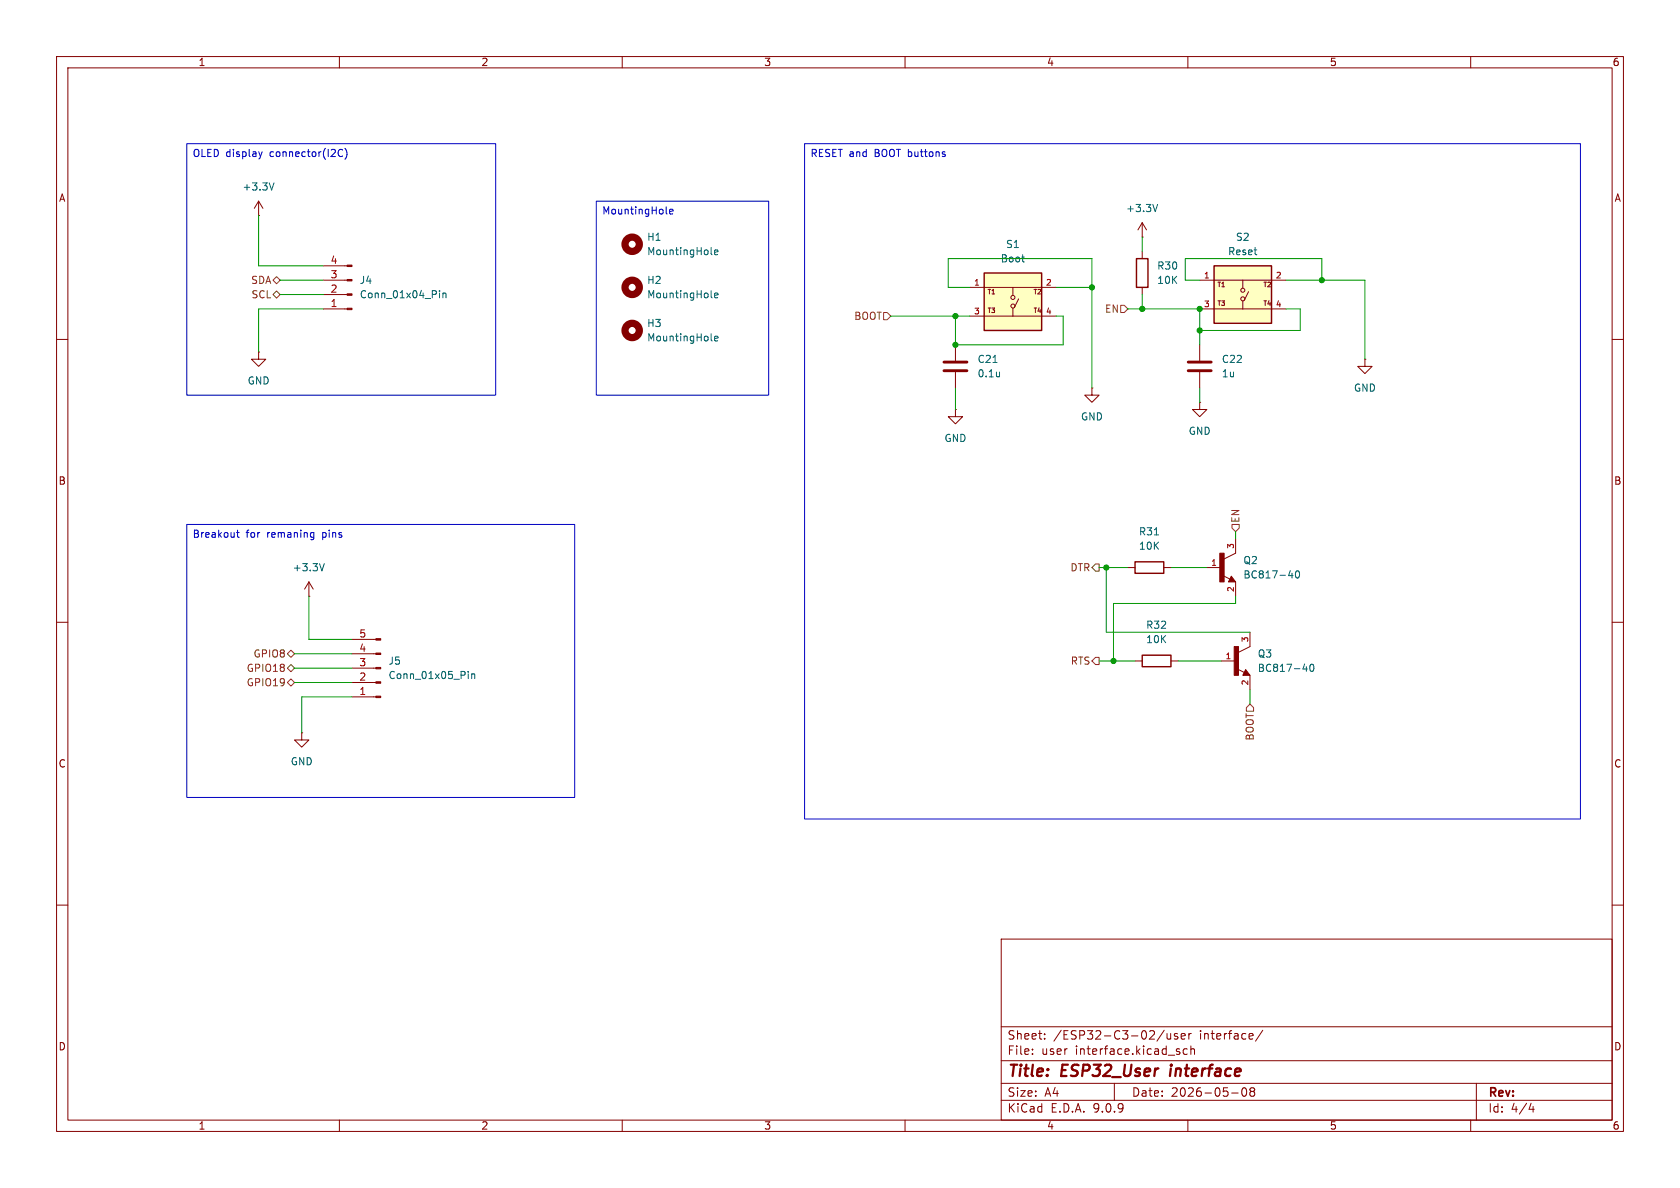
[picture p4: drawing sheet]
<svg xmlns="http://www.w3.org/2000/svg" width="297mm" height="210mm" viewBox="0 0 297 210" stroke-linecap="round" stroke-linejoin="round" font-family="sans-serif">
<g fill="none" stroke="#840000" stroke-width=".18">
<path d="M10 10h277v190h-277zM12 12h273v186h-273zM60 10v2M110 10v2M160 10v2M210 10v2M260 10v2M45.7 38.1h.1M45.7 35.6l-.7 1.2M45.7 35.6l.8 1.2M45.7 35.6v2.5M10 60h2"/>
<path d="M45.7 62.2v1.3h1.3l-1.3 1.3-1.3-1.3h1.3M45.7 62.2h.1M168.9 72.4v1.3h1.3l-1.3 1.2-1.3-1.2h1.3M168.9 72.4h.1M168.9 61v2.8M168.9 65.8v2.8M193 68.6v1.3h1.3l-1.3 1.2-1.2-1.2h1.2M193 68.6h.1M241.3 63.5v1.3h1.3l-1.3 1.2-1.3-1.2h1.3M241.3 63.5h.1M285 60h2M218.4 95.3v2.5l-2 1"/>
<path d="M10 110h2M54.6 105.4h.1M54.6 102.9l-.8 1.2M54.6 102.9l.8 1.2M54.6 102.9v2.5M62.2 118.1h4.2M62.2 115.6h4.2M62.2 113h4.2M199.4 100.3h1.3M200.7 116.8h1.2M205.7 100.3h1.3M207 116.8h1.3"/>
<path d="M213.4 100.3h2.5M215.9 116.8h2.5M216.2 101.8l1.2 .6M218.4 102.9v2.5M218.7 118.3l1.3 .6M221 111.8v2.5l-2.1 1M221 119.4v2.5M285 110h2M53.3 129.5v1.3h1.3l-1.3 1.3-1.2-1.3h1.2M53.3 129.5h.1M62.2 123.2h4.2M62.2 120.7h4.2"/>
<path d="M10 160h2M177 166h108v32h-108zM285 160h2M60 198v2M110 198v2M160 198v2M177 194.5h108M177 191.5h108M177 187.5h108M177 181.5h108M182.5 186.3v.1M182.5 185.5v.1"/>
<path d="M184.7 183.6v.1M184.7 182.8v.1M197 191.5v3M205.8 182.1l-1.3 2M206.3 182.7l.1 .9 .3 .1 .3-.1M207 182.7v1M208.2 182.8l-.4-.1-.2 .2 .1 .2 .5 .2v.3h-.6M208.8 183.2l.7-.1v-.3l-.5-.1-.2 .2 .1 .7h.6M209.9 185.5l-.4-.1-.3 .3v.4l.1 .2h.6M210 198v2M210.2 182.7v1M210.5 185.5l.2-.1 .4 .1 .1 .9"/>
<path d="M210.5 184.9v1.5M210.6 182.7l-.3 .1-.1 .2M217.7 193.2h1.2M219.7 192.4l.2-.1a.81 .81 0 0 1 .6 .6 .81 .81 0 0 1-.3 .8l-.2 .1a.81 .81 0 0 1-.3-1.4zM221.2 192.9l-.2-.2 .2-.4 .5 .1 .1 .2-.3 .3M221.2 192.9l-.2 .3v.5l.2 .1 .5-.1 .1-.2-.1-.4-.2-.2M221.2 192.9h.3M221.5 182.8v.3l-.7 .1M223.2 182.1l-1.2 2M260 198v2M261 191.5v6.5M270.7 195l-.4 1.1h.9"/>
<path d="M271 195.6v1"/>
</g>
<path d="M207 188.9l-.2 1.3" fill="none" stroke="#840000" stroke-width=".4"/>
<g fill="#840000" stroke="#840000" stroke-width=".18">
<path d="M66.4 123.1h.9v.2h-.9z"/>
<path d="M66.4 120.5h.9v.3h-.9z"/>
<path d="M66.4 118h.9v.2h-.9z"/>
<path d="M66.4 115.4h.9v.3h-.9z"/>
<path d="M66.4 112.9h.9v.3h-.9z"/>
<path d="M215.6 97.8h.8v5.1h-.8z"/>
<path d="M217.7 101.9l.7 1h-1.2z"/>
<path d="M218.2 114.3h.7v5.1h-.7z"/>
<path d="M220.2 118.4l.8 1h-1.3z"/>
</g>
<g fill="none" stroke="#006464" stroke-width=".18">
<path d="M48.4 32.3l-.4 1.3M175.6 64.1h.7M176.7 65.8v.8M176.7 66.5l-.1 .1M57.3 99.6l-.4 1.3M204.1 94.6h.7M82.8 118.7v.1M82.8 119.1v.9M83.4 119.1v.9M83.4 119.2l.2-.1 .3 .1v.8M227.8 101.8h.8M228.4 101.3v.9"/>
<path d="M229.1 101l.2-.1a.68 .68 0 0 1 .5 .6 .68 .68 0 0 1-.5 .7l-.2-.1-.1-.4zM230.3 118.3h.8M230.9 117.8v.9M231.7 117.5l.2-.1a.68 .68 0 0 1 .4 .7 .68 .68 0 0 1-.4 .6l-.2-.1-.1-.4z"/>
</g>
<path d="M200.7 99.3h5v2h-5zM201.9 115.8h5.1v2.1h-5.1z" fill="none" stroke="#840000" stroke-width=".25"/>
<path d="M166.9 64h4M166.9 65.5h4" fill="none" stroke="#840000" stroke-width=".51"/>
<path d="M174 48.3h10.1v10.1h-10.1z" fill="#ffffc2"/>
<g fill="none" stroke="#840000" stroke-width=".18">
<path d="M201.9 39.4l-.7 1.2M201.9 39.4l.8 1.2M201.9 39.4v2.5M57.1 54.6h4.3M57.1 52.1h4.3M57.1 49.5h4.3M57.1 47h4.3M171.4 50.8h15.3M171.4 55.9h15.3M179.1 50.8v1.4M179.1 54.5v1.4M180.1 52.8l-.8 1.6"/>
<path d="M201.9 41.9h.1"/>
<circle cx="179.1" cy="54.1" r=".36"/>
<circle cx="179.1" cy="52.6" r=".36"/>
</g>
<path d="M174 48.3h10.1v10.1h-10.1z" fill="none" stroke="#840000" stroke-width=".25"/>
<g fill="none" stroke="#006464" stroke-width=".18">
<path d="M204.7 36.1l-.5 1.3M77.7 51.4v.1M77.7 51.8v.8M78.3 51.8v.8M78.3 51.9l.2-.1 .3 .1 .1 .7M125.7 52.5l.2 .1M125.7 44.8l.2 .2M126.3 52.2l.6-.1v-.2l-.4-.1-.2 .2 .1 .6h.5M126.3 59.8l.6-.1v-.2l-.4-.1-.2 .2 .1 .6h.5M126.3 44.6l.6-.1v-.3h-.4l-.2 .2 .1 .6h.5M180.6 45.5h.5M181 46.3h.1"/>
<path d="M125.7 60.1l.2 .2"/>
</g>
<g fill="#840000" stroke="#840000" stroke-width=".18">
<path d="M61.4 54.5h.8v.2h-.8z"/>
<path d="M61.4 51.9h.8v.3h-.8z"/>
<path d="M61.4 49.4h.8v.3h-.8z"/>
<path d="M61.4 46.9h.8v.2h-.8z"/>
</g>
<g fill="none" stroke="#840000" stroke-width="1.3">
<circle cx="111.8" cy="43.2" r="1.27"/>
<circle cx="111.8" cy="50.8" r="1.27"/>
<circle cx="111.8" cy="58.4" r="1.27"/>
</g>
<path d="M214.6 47h10.2v10.2h-10.2z" fill="#ffffc2"/>
<g fill="none" stroke="#840000" stroke-width=".18">
<path d="M201.9 44.5v1.2M201.9 50.8v1.3M212.1 49.5h15.2M212.1 54.6h15.2M219.7 49.5v1.4M219.7 53.2v1.4M220.7 51.6l-.7 1.5M212.1 71.1v1.3h1.3l-1.3 1.3-1.3-1.3h1.3M212.1 71.1h.1M212.1 61v2.8M212.1 65.8v2.8"/>
<circle cx="219.7" cy="52.8" r=".36"/>
<circle cx="219.7" cy="51.3" r=".36"/>
</g>
<path d="M200.9 45.7h2v5.1h-2zM214.6 47h10.2v10.2h-10.2z" fill="none" stroke="#840000" stroke-width=".25"/>
<path d="M210.1 64h4M210.1 65.5h4" fill="none" stroke="#840000" stroke-width=".51"/>
<path d="M48.3 49.5l.6-.6 .6 .6-.6 .7zM48.9 51.4l.6 .7-.6 .6-.6-.6zM156.2 55.2h.6l.7 .7-.7 .6h-.6zM198.1 54h.7l.6 .6-.6 .6h-.7zM193.7 99.7h.6v1.3h-.6l-.7-.7zM217.8 92.7h1.3v.6l-.7 .7-.6-.7zM50.8 118.1l.6-.6 .7 .6-.7 .6zM50.8 115.6l.6-.7 .7 .7-.7 .6zM193.7 116.2h.6v1.3h-.6l-.7-.7zM50.8 120.7l.6-.7 .7 .7-.7 .6zM221 124.5l.6 .6v.6h-1.3v-.6z" fill="none" stroke="#725600" stroke-width=".18"/>
<g fill="none" stroke="#009600" stroke-width=".18">
<path d="M45.7 38.1v8.9h11.4M49.5 49.5h7.6M49.5 52.1h7.6M57.1 54.6h-11.4v7.6M157.5 55.9h13.9M168.9 55.9v5.1h19.1v-5.1h-1.3M171.4 50.8h-3.8v-5.1h25.4v22.9M186.7 50.8h6.3M199.4 54.6h12.7v6.4M201.9 41.9v2.6M201.9 52.1v2.5M212.1 49.5h-2.6v-3.8h24.2v3.8"/>
<path d="M227.3 54.6h2.6v3.8h-17.8M227.3 49.5h14v14M168.9 68.6v3.8M212.1 68.6v2.5M218.4 94v1.3M52.1 118.1h10.1M52.1 115.6h10.1M54.6 105.4v7.6h7.6M194.3 100.3h5.1M194.3 116.8h6.4M195.6 100.3v11.5h25.4M207 100.3h6.4"/>
<path d="M208.3 116.8h7.6M218.4 105.4v1.3h-21.6v10.1M52.1 120.7h10.1M62.2 123.2h-8.9v6.3M221 121.9v2.6"/>
</g>
<g fill="none" stroke="#0000c2" stroke-width=".18">
<path d="M33 25.4h54.6v44.5h-54.6zM45.7 26.8l.3 .9M46 27.7l-.1 .3M46.3 26.8l-.3 .9M59.9 27.5l.3 .2 .4-.1M60.6 26.5l-.4-.1-.3 .2M61 26.2a1.46 1.46 0 0 1 0 2M105.4 35.6h30.5v34.3h-30.5zM117.8 37.7l.2 .1M118.4 37.4l.6-.1-.1-.3h-.3l-.2 .2v.6h.5M142.2 25.4h137.2v119.4h-137.2zM33 92.7h68.6v48.3h-68.6z"/>
<path d="M41.8 94.1h.5M42 93.7v1.1l.3 .2M55.1 94.1l.4 .1M55.5 94.9l-.4 .1M55.5 94.1v1.1l-.1 .1-.3 .1"/>
</g>
<g fill="#009600" stroke="#009600" stroke-width=".18">
<circle cx="168.9" cy="61" r=".46"/>
<circle cx="193" cy="50.8" r=".46"/>
<circle cx="233.7" cy="49.5" r=".46"/>
<circle cx="212.1" cy="58.4" r=".46"/>
<circle cx="201.9" cy="54.6" r=".46"/>
<circle cx="168.9" cy="55.9" r=".46"/>
<circle cx="212.1" cy="54.6" r=".46"/>
<circle cx="195.6" cy="100.3" r=".46"/>
<circle cx="196.8" cy="116.8" r=".46"/>
</g>
<g font-size="2.8" fill="#840000">
<text x="178" y="190.9">Title:</text>
<text x="187.7" y="190.9">ESP32_User</text>
<text x="207.7" y="190.9">interface</text>
</g>
<g font-size="2.1" fill="#840000">
<text x="178" y="184">Sheet:</text>
<text x="186.2" y="184">/ESP32-C3-02/user</text>
<text x="212.1" y="184">interface/</text>
<text x="178" y="186.7">File:</text>
<text x="184.1" y="186.7">user</text>
<text x="190.2" y="186.7">interface.kicad_sch</text>
<text x="178" y="196.9">KiCad</text>
<text x="178" y="194.1">Size:</text>
<text x="184.7" y="194.1">A4</text>
<text x="185.7" y="196.9">E.D.A.</text>
<text x="193.3" y="196.9">9.0.9</text>
<text x="200" y="194.1">Date:</text>
<text x="207" y="194.1">2026-05-08</text>
<text x="263" y="194.3">Rev:</text>
<text x="263" y="196.9">Id:</text>
<text x="267.1" y="196.9">4/4</text>
</g>
<g font-size="1.8" fill="#840000">
<text x="35" y="11.9">1</text>
<text x="85" y="11.9">2</text>
<text x="135" y="11.9">3</text>
<text x="185" y="11.9">4</text>
<text x="235" y="11.9">5</text>
<text x="285" y="11.9">6</text>
<text x="10.3" y="35.9">A</text>
<text x="285.3" y="35.9">A</text>
<text x="10.3" y="85.9">B</text>
<text x="285.3" y="85.9">B</text>
<text x="10.3" y="135.9">C</text>
<text x="285.3" y="135.9">C</text>
<text x="10.3" y="185.9">D</text>
<text x="285.3" y="185.9">D</text>
<text x="35" y="199.9">1</text>
<text x="85" y="199.9">2</text>
<text x="135" y="199.9">3</text>
<text x="185" y="199.9">4</text>
<text x="235" y="199.9">5</text>
<text x="285" y="199.9">6</text>
</g>
<g font-size="1.8" fill="#0000c2">
<text x="34" y="28.1">OLED display</text>
<text x="47.8" y="28.1">connector(I2C)</text>
<text x="143.2" y="28.1">RESET and</text>
<text x="154.7" y="28.1">BOOT buttons</text>
<text x="106.4" y="38.2">MountingHole</text>
<text x="34" y="95.4">Breakout</text>
<text x="43.5" y="95.4">for</text>
<text x="47.3" y="95.4">remaning</text>
<text x="57.3" y="95.4">pins</text>
</g>
<g font-size="1.8" fill="#006464">
<text x="42.8" y="33.9">+3.3V</text>
<text x="199" y="37.7">+3.3V</text>
<text x="114.3" y="42.8">H1</text>
<text x="114.3" y="45.3">MountingHole</text>
<text x="176.8" y="46.6">Boot</text>
<text x="177.8" y="44">S1</text>
<text x="204.5" y="47.9">R30</text>
<text x="217" y="45.3">Reset</text>
<text x="218.4" y="42.8">S2</text>
<text x="63.5" y="50.4">J4</text>
<text x="63.5" y="52.9">Conn_01x04_Pin</text>
<text x="114.3" y="50.4">H2</text>
<text x="114.3" y="52.9">MountingHole</text>
<text x="204.5" y="50.4">10K</text>
<text x="114.3" y="58">H3</text>
<text x="114.3" y="60.6">MountingHole</text>
<text x="172.7" y="64.4">C21</text>
<text x="215.9" y="64.4">C22</text>
<text x="43.7" y="68.2">GND</text>
<text x="172.7" y="66.9">0.1u</text>
<text x="215.9" y="66.9">1u</text>
<text x="239.3" y="69.4">GND</text>
<text x="191" y="74.5">GND</text>
<text x="210.1" y="77.1">GND</text>
<text x="166.9" y="78.3">GND</text>
<text x="201.3" y="94.8">R31</text>
<text x="51.7" y="101.2">+3.3V</text>
<text x="201.3" y="97.4">10K</text>
<text x="219.7" y="99.9">Q2</text>
<text x="219.7" y="102.5">BC817-40</text>
<text x="202.5" y="111.4">R32</text>
<text x="202.5" y="113.9">10K</text>
<text x="68.6" y="117.7">J5</text>
<text x="222.3" y="119">BC817-40</text>
<text x="222.3" y="116.4">Q3</text>
<text x="68.6" y="120.2">Conn_01x05_Pin</text>
<text x="51.3" y="135.5">GND</text>
</g>
<g font-size="1.8" fill="#a90000">
<text x="58.3" y="46.7">4</text>
<text x="58.3" y="51.8">2</text>
<text x="58.3" y="49.3">3</text>
<text x="58.3" y="54.4">1</text>
<text x="63.4" y="112.8">5</text>
<text x="63.4" y="117.9">3</text>
<text x="63.4" y="115.3">4</text>
<text x="63.4" y="122.9">1</text>
<text x="63.4" y="120.4">2</text>
</g>
<g font-size="1.8" fill="#725600">
<text x="44.3" y="50.4">SDA</text>
<text x="44.4" y="52.9">SCL</text>
<text x="150.9" y="56.7">BOOT</text>
<text x="195.2" y="55.5">EN</text>
<text x="219.3" y="92.5" transform="rotate(-90 219.3 92.5)">EN</text>
<text x="189.1" y="101.2">DTR</text>
<text x="43.5" y="119">GPIO18</text>
<text x="44.7" y="116.4">GPIO8</text>
<text x="189.2" y="117.7">RTS</text>
<text x="43.5" y="121.5">GPIO19</text>
<text x="221.8" y="131" transform="rotate(-90 221.8 131)">BOOT</text>
</g>
<g font-size="1.4" fill="#a90000">
<text x="172.1" y="50.5">1</text>
<text x="184.8" y="50.5">2</text>
<text x="212.7" y="49.3">1</text>
<text x="225.4" y="49.3">2</text>
<text x="172.1" y="55.6">3</text>
<text x="184.8" y="55.6">4</text>
<text x="212.7" y="54.4">3</text>
<text x="225.4" y="54.4">4</text>
<text x="214" y="100.1">1</text>
<text x="218.2" y="97.1" transform="rotate(-90 218.2 97.1)">3</text>
<text x="218.2" y="104.8" transform="rotate(-90 218.2 104.8)">2</text>
<text x="220.7" y="113.6" transform="rotate(-90 220.7 113.6)">3</text>
<text x="216.6" y="116.6">1</text>
<text x="220.7" y="121.3" transform="rotate(-90 220.7 121.3)">2</text>
</g>
<g font-size="1.1" fill="#840000">
<text x="174.5" y="52.1">T1</text>
<text x="182.6" y="52.1">T2</text>
<text x="215.1" y="50.8">T1</text>
<text x="223.3" y="50.8">T2</text>
<text x="174.5" y="55.4">T3</text>
<text x="182.6" y="55.4">T4</text>
<text x="215.1" y="54.1">T3</text>
<text x="223.3" y="54.1">T4</text>
</g>
</svg>
